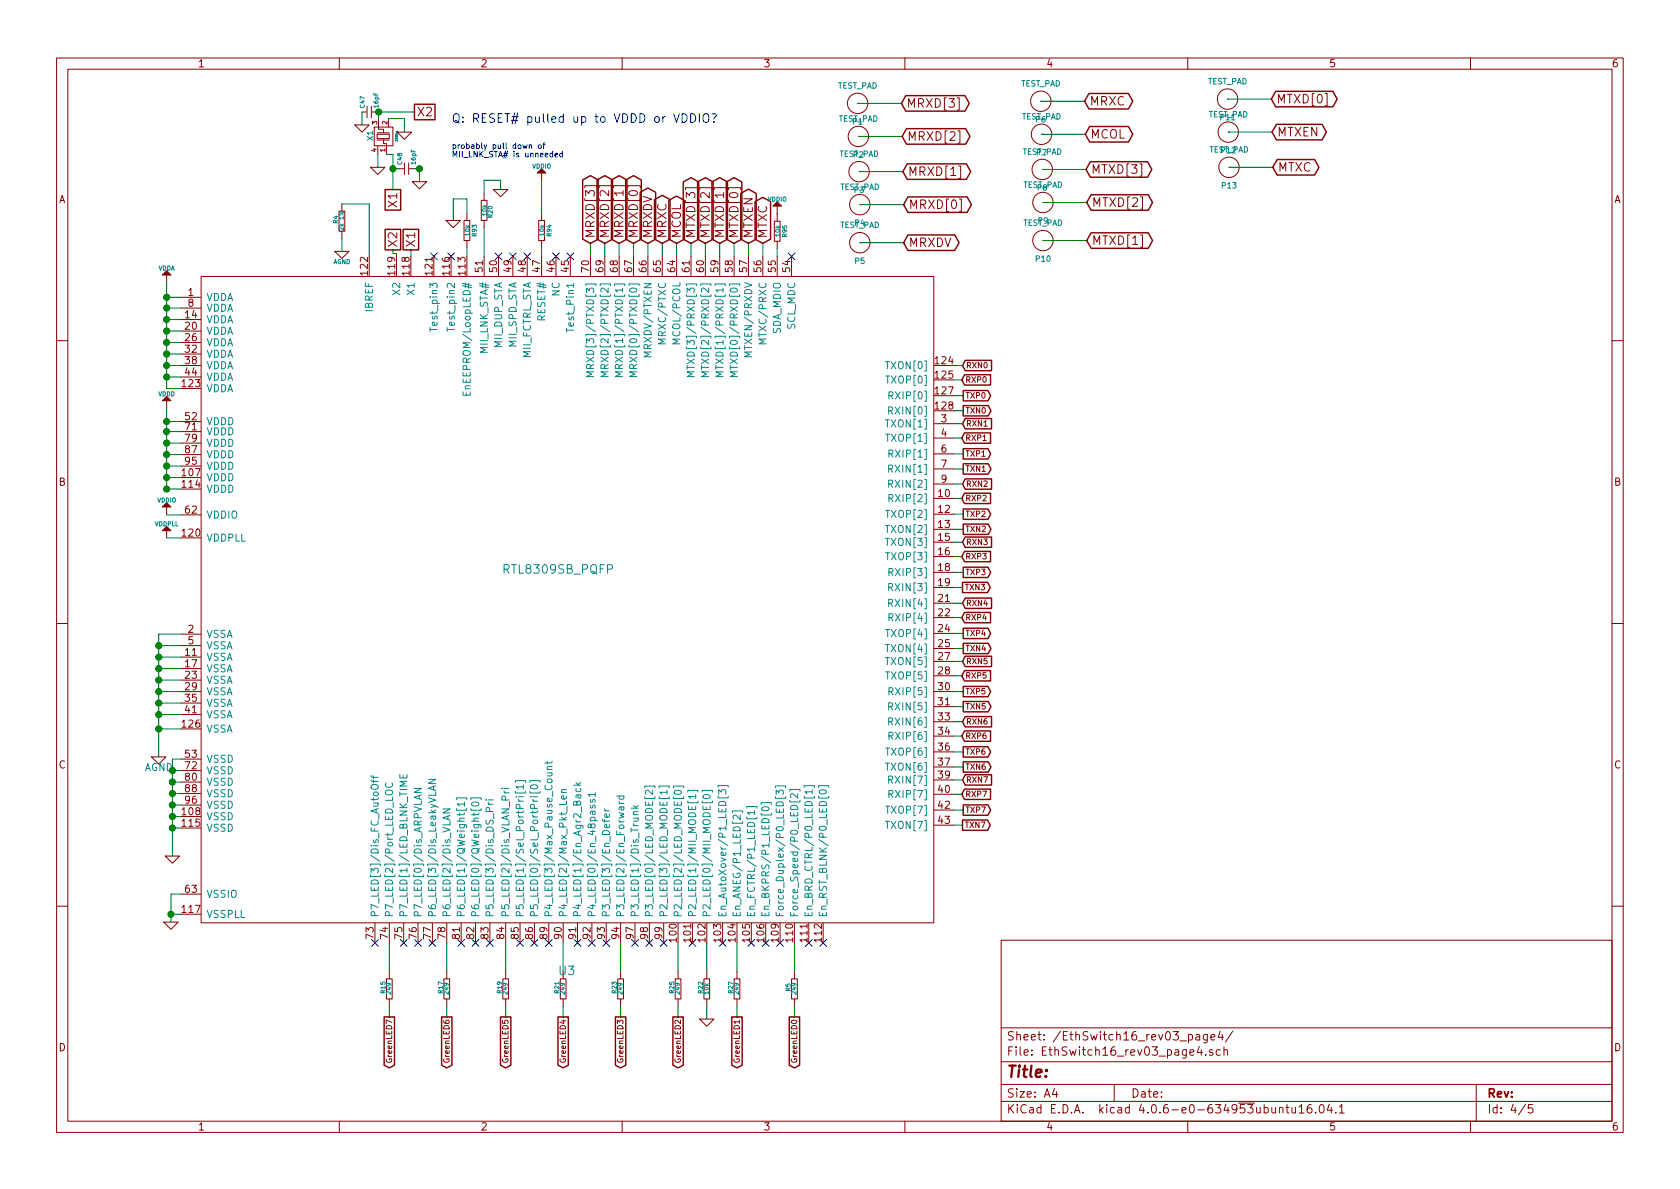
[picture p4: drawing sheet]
EESchema Schematic File Version 2
LIBS:ted_resistors
LIBS:ted_capacitors
LIBS:ted_connectors
LIBS:ted_crystals
LIBS:TED_holes
LIBS:ted_ic
LIBS:ted_inductors
LIBS:TED_jumper_3x2
LIBS:TED_led
LIBS:ted_switches
LIBS:ted_diodes
LIBS:ted_power
LIBS:ted_transistor
LIBS:ted_test_pad
LIBS:ted_regulators
EELAYER 25 0
EELAYER END
$Descr A4 11693 8268
encoding utf-8
Sheet 4 5
Title ""
Date ""
Rev ""
Comp ""
Comment1 ""
Comment2 ""
Comment3 ""
Comment4 ""
$EndDescr
$Comp
L R_small R4
U 1 1
P 2380 1530
F 0 "R4" V 2420 1540 30  0000 C CNN
F 1 "2k 1%" V 2380 1530 30  0000 C CNN
F 2 "ted_resistors:TED_SM0603_R" H 2380 1530 60  0001 C CNN
F 3 "" H 2380 1530 60  0000 C CNN
	1    2380 1530
	-1   0    0    -1  
$EndComp
$Comp
L AGND #PWR0108
U 1 1
P 1105 5260
F 0 "#PWR0108" H 1105 5260 40  0001 C CNN
F 1 "AGND" H 1105 5190 50  0000 C CNN
F 2 "" H 1105 5260 60  0000 C CNN
F 3 "" H 1105 5260 60  0000 C CNN
	1    1105 5260
	1    0    0    -1  
$EndComp
$Comp
L GND #PWR0109
U 1 1
P 1200 5950
F 0 "#PWR0109" H 1200 5950 30  0001 C CNN
F 1 "GND" H 1200 5880 30  0001 C CNN
F 2 "" H 1200 5950 60  0000 C CNN
F 3 "" H 1200 5950 60  0000 C CNN
	1    1200 5950
	1    0    0    -1  
$EndComp
$Comp
L VDDA #PWR0110
U 1 1
P 1160 1955
F 0 "#PWR0110" H 1160 2055 30  0001 C CNN
F 1 "VDDA" H 1160 2055 30  0000 C CNN
F 2 "" H 1160 1955 60  0000 C CNN
F 3 "" H 1160 1955 60  0000 C CNN
	1    1160 1955
	1    0    0    -1  
$EndComp
$Comp
L VDDD #PWR0111
U 1 1
P 1160 2830
F 0 "#PWR0111" H 1160 2930 30  0001 C CNN
F 1 "VDDD" H 1160 2930 30  0000 C CNN
F 2 "" H 1160 2830 60  0000 C CNN
F 3 "" H 1160 2830 60  0000 C CNN
	1    1160 2830
	1    0    0    -1  
$EndComp
$Comp
L VDDIO #PWR0112
U 1 1
P 1160 3570
F 0 "#PWR0112" H 1160 3670 30  0001 C CNN
F 1 "VDDIO" H 1160 3670 30  0000 C CNN
F 2 "" H 1160 3570 60  0000 C CNN
F 3 "" H 1160 3570 60  0000 C CNN
	1    1160 3570
	1    0    0    -1  
$EndComp
$Comp
L VDDPLL #PWR0113
U 1 1
P 1160 3735
F 0 "#PWR0113" H 1160 3835 30  0001 C CNN
F 1 "VDDPLL" H 1160 3835 30  0000 C CNN
F 2 "" H 1160 3735 60  0000 C CNN
F 3 "" H 1160 3735 60  0000 C CNN
	1    1160 3735
	1    0    0    -1  
$EndComp
$Comp
L GND #PWR0114
U 1 1
P 1190 6410
F 0 "#PWR0114" H 1190 6410 30  0001 C CNN
F 1 "GND" H 1190 6340 30  0001 C CNN
F 2 "" H 1190 6410 60  0000 C CNN
F 3 "" H 1190 6410 60  0000 C CNN
	1    1190 6410
	1    0    0    -1  
$EndComp
Text GLabel 6700 2535 2    39   Input ~ 0
RXN0
Text GLabel 6695 2635 2    39   Input ~ 0
RXP0
Text GLabel 6705 2745 2    39   Output ~ 0
TXP0
Text GLabel 6705 2850 2    39   Output ~ 0
TXN0
$Comp
L AGND #PWR0115
U 1 1
P 2380 1740
F 0 "#PWR0115" H 2380 1740 30  0001 C CNN
F 1 "AGND" H 2380 1670 30  0000 C CNN
F 2 "" H 2380 1740 60  0000 C CNN
F 3 "" H 2380 1740 60  0000 C CNN
	1    2380 1740
	1    0    0    -1  
$EndComp
Wire Wire Line
	2380 1650 2380 1740
Wire Wire Line
	2380 1410 2570 1410
Wire Wire Line
	2570 1410 2570 1775
Wire Wire Line
	1260 5275 1200 5275
Wire Wire Line
	1200 5275 1200 5950
Wire Wire Line
	1260 5355 1200 5355
Connection ~ 1200 5355
Wire Wire Line
	1260 5435 1200 5435
Connection ~ 1200 5435
Wire Wire Line
	1260 5515 1200 5515
Connection ~ 1200 5515
Wire Wire Line
	1260 5595 1200 5595
Connection ~ 1200 5595
Wire Wire Line
	1260 5675 1200 5675
Connection ~ 1200 5675
Wire Wire Line
	1260 5755 1200 5755
Connection ~ 1200 5755
Wire Wire Line
	1105 4565 1260 4565
Wire Wire Line
	1105 4405 1105 5260
Wire Wire Line
	1260 4645 1105 4645
Connection ~ 1105 4645
Wire Wire Line
	1260 4725 1105 4725
Connection ~ 1105 4725
Wire Wire Line
	1260 4805 1105 4805
Connection ~ 1105 4805
Wire Wire Line
	1260 4885 1105 4885
Connection ~ 1105 4885
Wire Wire Line
	1260 4965 1105 4965
Connection ~ 1105 4965
Wire Wire Line
	1260 5065 1105 5065
Connection ~ 1105 5065
Wire Wire Line
	1105 4485 1260 4485
Connection ~ 1105 4565
Wire Wire Line
	1260 4405 1105 4405
Connection ~ 1105 4485
Wire Wire Line
	1160 1955 1160 2695
Wire Wire Line
	1160 2135 1260 2135
Wire Wire Line
	1160 2215 1260 2215
Connection ~ 1160 2135
Wire Wire Line
	1160 2295 1260 2295
Connection ~ 1160 2215
Wire Wire Line
	1160 2375 1260 2375
Connection ~ 1160 2295
Connection ~ 1160 2375
Wire Wire Line
	1160 2615 1260 2615
Wire Wire Line
	1160 2695 1260 2695
Connection ~ 1160 2615
Wire Wire Line
	1260 2060 1160 2060
Connection ~ 1160 2060
Wire Wire Line
	1160 2830 1160 3395
Wire Wire Line
	1160 2995 1260 2995
Wire Wire Line
	1160 3075 1260 3075
Connection ~ 1160 2995
Wire Wire Line
	1160 3155 1260 3155
Connection ~ 1160 3075
Wire Wire Line
	1160 3235 1260 3235
Connection ~ 1160 3155
Wire Wire Line
	1160 3315 1260 3315
Connection ~ 1160 3235
Wire Wire Line
	1160 3395 1260 3395
Connection ~ 1160 3315
Connection ~ 1160 3395
Wire Wire Line
	1260 2925 1160 2925
Connection ~ 1160 2925
Wire Wire Line
	1260 3575 1160 3575
Wire Wire Line
	1160 3575 1160 3570
Wire Wire Line
	1260 3735 1160 3735
Wire Wire Line
	1260 2455 1160 2455
Connection ~ 1160 2455
Wire Wire Line
	1260 2535 1160 2535
Connection ~ 1160 2535
Wire Wire Line
	1190 6215 1190 6410
Wire Wire Line
	1260 6215 1190 6215
Wire Wire Line
	1260 6355 1190 6355
Connection ~ 1190 6355
Wire Wire Line
	6640 2535 6700 2535
Wire Wire Line
	6695 2635 6640 2635
Wire Wire Line
	6705 2745 6640 2745
Wire Wire Line
	6640 2850 6705 2850
$Comp
L C(small) C47
U 1 1
P 2570 770
F 0 "C47" H 2595 820 30  0000 L CNN
F 1 "16pF" H 2595 725 30  0000 L CNN
F 2 "ted_capacitors:TED_SM0603_C" H 2570 770 60  0001 C CNN
F 3 "" H 2570 770 60  0000 C CNN
	1    2570 770 
	0    -1   -1   0   
$EndComp
$Comp
L C(small) C48
U 1 1
P 2830 1165
F 0 "C48" H 2855 1215 30  0000 L CNN
F 1 "16pF" H 2855 1120 30  0000 L CNN
F 2 "ted_capacitors:TED_SM0603_C" H 2830 1165 60  0001 C CNN
F 3 "" H 2830 1165 60  0000 C CNN
	1    2830 1165
	0    -1   -1   0   
$EndComp
$Comp
L CRYSTAL_W_2GND X1
U 1 1
P 2670 940
F 0 "X1" H 2675 1035 39  0000 C CNN
F 1 "25Mhz" H 2670 850 16  0000 C CNN
F 2 "ted_crystals:TED_crystal_FA-20H" H 2670 940 60  0001 C CNN
F 3 "" H 2670 940 60  0000 C CNN
	1    2670 940 
	0    -1   -1   0   
$EndComp
$Comp
L GND #PWR0116
U 1 1
P 2520 860
F 0 "#PWR0116" H 2520 860 30  0001 C CNN
F 1 "GND" H 2520 790 30  0001 C CNN
F 2 "" H 2520 860 60  0000 C CNN
F 3 "" H 2520 860 60  0000 C CNN
	1    2520 860 
	1    0    0    -1  
$EndComp
$Comp
L GND #PWR0117
U 1 1
P 2815 910
F 0 "#PWR0117" H 2815 910 30  0001 C CNN
F 1 "GND" H 2815 840 30  0001 C CNN
F 2 "" H 2815 910 60  0000 C CNN
F 3 "" H 2815 910 60  0000 C CNN
	1    2815 910 
	1    0    0    -1  
$EndComp
$Comp
L GND #PWR0118
U 1 1
P 2630 1155
F 0 "#PWR0118" H 2630 1155 30  0001 C CNN
F 1 "GND" H 2630 1085 30  0001 C CNN
F 2 "" H 2630 1155 60  0000 C CNN
F 3 "" H 2630 1155 60  0000 C CNN
	1    2630 1155
	1    0    0    -1  
$EndComp
$Comp
L GND #PWR0119
U 1 1
P 2920 1255
F 0 "#PWR0119" H 2920 1255 30  0001 C CNN
F 1 "GND" H 2920 1185 30  0001 C CNN
F 2 "" H 2920 1255 60  0000 C CNN
F 3 "" H 2920 1255 60  0000 C CNN
	1    2920 1255
	1    0    0    -1  
$EndComp
Wire Wire Line
	2520 770  2520 860 
Wire Wire Line
	2920 1165 2920 1255
Wire Wire Line
	2630 1065 2630 1155
Wire Wire Line
	2815 815  2815 910 
Wire Wire Line
	2705 815  2815 815 
Wire Wire Line
	2635 770  2635 815 
Wire Wire Line
	2735 1065 2735 1310
Wire Wire Line
	2735 1165 2780 1165
Connection ~ 2920 1165
Wire Wire Line
	2880 1165 2920 1165
Wire Wire Line
	2860 1730 2860 1775
Connection ~ 2735 1165
Wire Wire Line
	2690 1065 2735 1065
Wire Wire Line
	2620 770  2885 770 
Text GLabel 5530 7070 3    39   Output ~ 0
GreenLED0
Wire Wire Line
	5530 6555 5530 6755
$Comp
L R_small R5
U 1 1
P 5530 6875
F 0 "R5" V 5570 6885 30  0000 C CNN
F 1 "249" V 5530 6875 30  0000 C CNN
F 2 "ted_resistors:TED_SM0603_R" H 5530 6875 60  0001 C CNN
F 3 "" H 5530 6875 60  0000 C CNN
	1    5530 6875
	-1   0    0    -1  
$EndComp
Wire Wire Line
	5530 6995 5530 7070
NoConn ~ 5630 6555
NoConn ~ 5430 6555
NoConn ~ 5030 6555
NoConn ~ 4620 6555
NoConn ~ 4820 6555
NoConn ~ 4420 6555
NoConn ~ 4220 6555
NoConn ~ 4020 6555
NoConn ~ 3820 6555
NoConn ~ 3620 6555
NoConn ~ 3410 6555
NoConn ~ 3210 6555
NoConn ~ 3010 6555
NoConn ~ 2810 6555
NoConn ~ 2610 6555
Text GLabel 2735 1310 3    60   UnSpc ~ 0
X1
Text GLabel 2860 1730 1    60   UnSpc ~ 0
X1
Text GLabel 2885 770  2    60   UnSpc ~ 0
X2
Text GLabel 2735 1730 1    60   UnSpc ~ 0
X2
NoConn ~ 3870 1775
Connection ~ 2635 770 
Text GLabel 6700 2940 2    39   Input ~ 0
RXN1
Text GLabel 6695 3040 2    39   Input ~ 0
RXP1
Text GLabel 6705 3150 2    39   Output ~ 0
TXP1
Text GLabel 6705 3255 2    39   Output ~ 0
TXN1
Wire Wire Line
	6640 2940 6700 2940
Wire Wire Line
	6695 3040 6640 3040
Wire Wire Line
	6705 3150 6640 3150
Wire Wire Line
	6640 3255 6705 3255
Text GLabel 6700 3360 2    39   Input ~ 0
RXN2
Text GLabel 6695 3460 2    39   Input ~ 0
RXP2
Text GLabel 6705 3570 2    39   Output ~ 0
TXP2
Text GLabel 6705 3675 2    39   Output ~ 0
TXN2
Wire Wire Line
	6640 3360 6700 3360
Wire Wire Line
	6695 3460 6640 3460
Wire Wire Line
	6705 3570 6640 3570
Wire Wire Line
	6640 3675 6705 3675
Text GLabel 6700 3765 2    39   Input ~ 0
RXN3
Text GLabel 6695 3865 2    39   Input ~ 0
RXP3
Text GLabel 6705 3975 2    39   Output ~ 0
TXP3
Text GLabel 6700 4080 2    39   Output ~ 0
TXN3
Wire Wire Line
	6640 3765 6700 3765
Wire Wire Line
	6695 3865 6640 3865
Wire Wire Line
	6705 3975 6640 3975
Wire Wire Line
	6640 4080 6700 4080
Text GLabel 6700 4190 2    39   Input ~ 0
RXN4
Text GLabel 6695 4290 2    39   Input ~ 0
RXP4
Text GLabel 6705 4400 2    39   Output ~ 0
TXP4
Text GLabel 6705 4505 2    39   Output ~ 0
TXN4
Wire Wire Line
	6640 4190 6700 4190
Wire Wire Line
	6695 4290 6640 4290
Wire Wire Line
	6705 4400 6640 4400
Wire Wire Line
	6640 4505 6705 4505
Text GLabel 6700 4595 2    39   Input ~ 0
RXN5
Text GLabel 6695 4695 2    39   Input ~ 0
RXP5
Text GLabel 6705 4805 2    39   Output ~ 0
TXP5
Text GLabel 6705 4910 2    39   Output ~ 0
TXN5
Wire Wire Line
	6640 4595 6700 4595
Wire Wire Line
	6695 4695 6640 4695
Wire Wire Line
	6705 4805 6640 4805
Wire Wire Line
	6640 4910 6705 4910
Text GLabel 6700 5015 2    39   Input ~ 0
RXN6
Text GLabel 6695 5115 2    39   Input ~ 0
RXP6
Text GLabel 6705 5225 2    39   Output ~ 0
TXP6
Text GLabel 6705 5330 2    39   Output ~ 0
TXN6
Wire Wire Line
	6640 5015 6700 5015
Wire Wire Line
	6695 5115 6640 5115
Wire Wire Line
	6705 5225 6640 5225
Wire Wire Line
	6640 5330 6705 5330
Text GLabel 6700 5420 2    39   Input ~ 0
RXN7
Text GLabel 6695 5520 2    39   Input ~ 0
RXP7
Text GLabel 6705 5630 2    39   Output ~ 0
TXP7
Text GLabel 6700 5735 2    39   Output ~ 0
TXN7
Wire Wire Line
	6640 5420 6700 5420
Wire Wire Line
	6695 5520 6640 5520
Wire Wire Line
	6705 5630 6640 5630
Wire Wire Line
	6640 5735 6700 5735
Text GLabel 5130 7070 3    39   Output ~ 0
GreenLED1
Wire Wire Line
	5130 6555 5130 6755
$Comp
L R_small R27
U 1 1
P 5130 6875
F 0 "R27" V 5170 6885 30  0000 C CNN
F 1 "249" V 5130 6875 30  0000 C CNN
F 2 "ted_resistors:TED_SM0603_R" H 5130 6875 60  0001 C CNN
F 3 "" H 5130 6875 60  0000 C CNN
	1    5130 6875
	-1   0    0    -1  
$EndComp
Wire Wire Line
	5130 6995 5130 7070
Text GLabel 4720 7070 3    39   Output ~ 0
GreenLED2
Wire Wire Line
	4720 6555 4720 6755
$Comp
L R_small R25
U 1 1
P 4720 6875
F 0 "R25" V 4760 6885 30  0000 C CNN
F 1 "249" V 4720 6875 30  0000 C CNN
F 2 "ted_resistors:TED_SM0603_R" H 4720 6875 60  0001 C CNN
F 3 "" H 4720 6875 60  0000 C CNN
	1    4720 6875
	-1   0    0    -1  
$EndComp
Wire Wire Line
	4720 6995 4720 7070
Text GLabel 4320 7070 3    39   Output ~ 0
GreenLED3
Wire Wire Line
	4320 6555 4320 6755
$Comp
L R_small R23
U 1 1
P 4320 6875
F 0 "R23" V 4360 6885 30  0000 C CNN
F 1 "249" V 4320 6875 30  0000 C CNN
F 2 "ted_resistors:TED_SM0603_R" H 4320 6875 60  0001 C CNN
F 3 "" H 4320 6875 60  0000 C CNN
	1    4320 6875
	-1   0    0    -1  
$EndComp
Wire Wire Line
	4320 6995 4320 7070
Text GLabel 3920 7070 3    39   Output ~ 0
GreenLED4
Wire Wire Line
	3920 6555 3920 6755
$Comp
L R_small R21
U 1 1
P 3920 6875
F 0 "R21" V 3960 6885 30  0000 C CNN
F 1 "249" V 3920 6875 30  0000 C CNN
F 2 "ted_resistors:TED_SM0603_R" H 3920 6875 60  0001 C CNN
F 3 "" H 3920 6875 60  0000 C CNN
	1    3920 6875
	-1   0    0    -1  
$EndComp
Wire Wire Line
	3920 6995 3920 7070
Text GLabel 3520 7070 3    39   Output ~ 0
GreenLED5
Wire Wire Line
	3520 6555 3520 6755
$Comp
L R_small R19
U 1 1
P 3520 6875
F 0 "R19" V 3560 6885 30  0000 C CNN
F 1 "249" V 3520 6875 30  0000 C CNN
F 2 "ted_resistors:TED_SM0603_R" H 3520 6875 60  0001 C CNN
F 3 "" H 3520 6875 60  0000 C CNN
	1    3520 6875
	-1   0    0    -1  
$EndComp
Wire Wire Line
	3520 6995 3520 7070
Text GLabel 3110 7070 3    39   Output ~ 0
GreenLED6
Wire Wire Line
	3110 6555 3110 6755
$Comp
L R_small R17
U 1 1
P 3110 6875
F 0 "R17" V 3150 6885 30  0000 C CNN
F 1 "249" V 3110 6875 30  0000 C CNN
F 2 "ted_resistors:TED_SM0603_R" H 3110 6875 60  0001 C CNN
F 3 "" H 3110 6875 60  0000 C CNN
	1    3110 6875
	-1   0    0    -1  
$EndComp
Wire Wire Line
	3110 6995 3110 7070
Text GLabel 2710 7070 3    39   Output ~ 0
GreenLED7
Wire Wire Line
	2710 6555 2710 6755
$Comp
L R_small R15
U 1 1
P 2710 6875
F 0 "R15" V 2750 6885 30  0000 C CNN
F 1 "249" V 2710 6875 30  0000 C CNN
F 2 "ted_resistors:TED_SM0603_R" H 2710 6875 60  0001 C CNN
F 3 "" H 2710 6875 60  0000 C CNN
	1    2710 6875
	-1   0    0    -1  
$EndComp
Wire Wire Line
	2710 6995 2710 7070
Wire Wire Line
	5310 1775 5310 1685
Text GLabel 5310 1685 1    60   BiDi ~ 0
MTXC
Wire Wire Line
	5210 1775 5210 1685
Text GLabel 5210 1685 1    60   BiDi ~ 0
MTXEN
Wire Wire Line
	5110 1775 5110 1685
Text GLabel 5110 1685 1    60   BiDi ~ 0
MTXD[0]
Wire Wire Line
	5010 1775 5010 1685
Text GLabel 5010 1685 1    60   BiDi ~ 0
MTXD[1]
Wire Wire Line
	4910 1775 4910 1685
Text GLabel 4910 1685 1    60   BiDi ~ 0
MTXD[2]
Wire Wire Line
	4810 1775 4810 1685
Text GLabel 4810 1685 1    60   BiDi ~ 0
MTXD[3]
Wire Wire Line
	4710 1775 4710 1685
Text GLabel 4710 1685 1    60   BiDi ~ 0
MCOL
Wire Wire Line
	4610 1775 4610 1685
Text GLabel 4610 1685 1    60   BiDi ~ 0
MRXC
Wire Wire Line
	4510 1775 4510 1685
Text GLabel 4510 1685 1    60   BiDi ~ 0
MRXDV
Wire Wire Line
	4410 1775 4410 1685
Wire Wire Line
	4310 1775 4310 1685
Wire Wire Line
	4210 1775 4210 1685
Wire Wire Line
	4110 1775 4110 1685
Text GLabel 4410 1685 1    60   BiDi ~ 0
MRXD[0]
Text GLabel 4310 1685 1    60   BiDi ~ 0
MRXD[1]
Text GLabel 4210 1685 1    60   BiDi ~ 0
MRXD[2]
Text GLabel 4110 1685 1    60   BiDi ~ 0
MRXD[3]
$Comp
L GND #PWR0120
U 1 1
P 4920 7085
F 0 "#PWR0120" H 4920 7085 30  0001 C CNN
F 1 "GND" H 4920 7015 30  0001 C CNN
F 2 "" H 4920 7085 60  0000 C CNN
F 3 "" H 4920 7085 60  0000 C CNN
	1    4920 7085
	1    0    0    -1  
$EndComp
Wire Wire Line
	4920 6995 4920 7085
Wire Wire Line
	4920 6555 4920 6755
$Comp
L R_small R22
U 1 1
P 4920 6875
F 0 "R22" V 4960 6885 30  0000 C CNN
F 1 "10k" V 4920 6875 30  0000 C CNN
F 2 "ted_resistors:TED_SM0603_R" H 4920 6875 60  0001 C CNN
F 3 "" H 4920 6875 60  0000 C CNN
	1    4920 6875
	-1   0    0    -1  
$EndComp
$Comp
L GND #PWR0121
U 1 1
P 3485 1310
F 0 "#PWR0121" H 3485 1310 30  0001 C CNN
F 1 "GND" H 3485 1240 30  0001 C CNN
F 2 "" H 3485 1310 60  0000 C CNN
F 3 "" H 3485 1310 60  0000 C CNN
	1    3485 1310
	1    0    0    -1  
$EndComp
Wire Wire Line
	3370 1335 3370 1245
Wire Wire Line
	3370 1775 3370 1575
$Comp
L R_small R20
U 1 1
P 3370 1455
F 0 "R20" V 3410 1465 30  0000 C CNN
F 1 "10k" V 3370 1455 30  0000 C CNN
F 2 "ted_resistors:TED_SM0603_R" H 3370 1455 60  0001 C CNN
F 3 "" H 3370 1455 60  0000 C CNN
	1    3370 1455
	1    0    0    1   
$EndComp
NoConn ~ 3670 1775
NoConn ~ 3570 1775
NoConn ~ 3470 1775
NoConn ~ 2910 6555
NoConn ~ 3310 6555
NoConn ~ 3720 6555
NoConn ~ 4520 6555
NoConn ~ 5230 6555
NoConn ~ 5330 6555
NoConn ~ 5730 6555
NoConn ~ 3020 1775
NoConn ~ 3140 1775
NoConn ~ 3970 1775
Wire Wire Line
	3485 1310 3485 1245
Wire Wire Line
	3485 1245 3370 1245
NoConn ~ 4120 6555
$Comp
L R_small R94
U 1 1
P 3770 1595
F 0 "R94" V 3820 1595 30  0000 C CNN
F 1 "10k" V 3770 1595 30  0000 C CNN
F 2 "ted_resistors:TED_SM0603_R" V 3720 1495 60  0001 C CNN
F 3 "" V 3820 1595 60  0001 C CNN
	1    3770 1595
	1    0    0    -1  
$EndComp
Wire Wire Line
	3770 1775 3770 1715
$Comp
L R_small R93
U 1 1
P 3250 1595
F 0 "R93" V 3300 1595 30  0000 C CNN
F 1 "10k" V 3250 1595 30  0000 C CNN
F 2 "ted_resistors:TED_SM0603_R" V 3200 1495 60  0001 C CNN
F 3 "" V 3300 1595 60  0001 C CNN
	1    3250 1595
	1    0    0    -1  
$EndComp
Wire Wire Line
	3250 1775 3250 1715
$Comp
L GND #PWR0122
U 1 1
P 3155 1525
F 0 "#PWR0122" H 3155 1525 30  0001 C CNN
F 1 "GND" H 3155 1455 30  0001 C CNN
F 2 "" H 3155 1525 60  0000 C CNN
F 3 "" H 3155 1525 60  0000 C CNN
	1    3155 1525
	1    0    0    -1  
$EndComp
Wire Wire Line
	3155 1375 3155 1525
Wire Wire Line
	3250 1475 3250 1375
Wire Wire Line
	3250 1375 3155 1375
$Comp
L R_small R95
U 1 1
P 5410 1600
F 0 "R95" V 5460 1600 30  0000 C CNN
F 1 "10k" V 5410 1600 30  0000 C CNN
F 2 "ted_resistors:TED_SM0603_R" V 5360 1500 60  0001 C CNN
F 3 "" V 5460 1600 60  0001 C CNN
	1    5410 1600
	1    0    0    -1  
$EndComp
Wire Wire Line
	5410 1775 5410 1720
NoConn ~ 5510 1775
$Comp
L VDDIO #PWR0123
U 1 1
P 5410 1475
F 0 "#PWR0123" H 5410 1575 30  0001 C CNN
F 1 "VDDIO" H 5410 1575 30  0000 C CNN
F 2 "" H 5410 1475 60  0000 C CNN
F 3 "" H 5410 1475 60  0000 C CNN
	1    5410 1475
	1    0    0    -1  
$EndComp
Wire Wire Line
	5410 1480 5410 1475
Wire Wire Line
	3770 1245 3770 1475
Text Notes 3145 845  0    60   ~ 0
Q: RESET# pulled up to VDDD or VDDIO?
$Comp
L VDDIO #PWR0124
U 1 1
P 3770 1245
F 0 "#PWR0124" H 3770 1345 30  0001 C CNN
F 1 "VDDIO" H 3770 1345 30  0000 C CNN
F 2 "" H 3770 1245 60  0000 C CNN
F 3 "" H 3770 1245 60  0000 C CNN
	1    3770 1245
	1    0    0    -1  
$EndComp
Text Notes 3145 1085 0    39   ~ 0
probably pull down of\nMII_LNK_STA# is unneeded
Wire Wire Line
	2760 1775 2760 1755
Wire Wire Line
	2760 1755 2735 1755
Wire Wire Line
	2735 1755 2735 1730
$Comp
L TEST_PAD P1
U 1 1
P 5970 710
F 0 "P1" H 5970 585 39  0000 C CNN
F 1 "TEST_PAD" H 5970 835 39  0000 C CNN
F 2 "ted_test_pads:TED_TEST_PAD" H 5970 710 60  0001 C CNN
F 3 "" H 5970 710 60  0000 C CNN
	1    5970 710 
	1    0    0    -1  
$EndComp
Wire Wire Line
	5970 710  6275 710 
$Comp
L TEST_PAD P2
U 1 1
P 5975 940
F 0 "P2" H 5975 815 39  0000 C CNN
F 1 "TEST_PAD" H 5975 1065 39  0000 C CNN
F 2 "ted_test_pads:TED_TEST_PAD" H 5975 940 60  0001 C CNN
F 3 "" H 5975 940 60  0000 C CNN
	1    5975 940 
	1    0    0    -1  
$EndComp
Wire Wire Line
	5975 940  6280 940 
$Comp
L TEST_PAD P3
U 1 1
P 5980 1185
F 0 "P3" H 5980 1060 39  0000 C CNN
F 1 "TEST_PAD" H 5980 1310 39  0000 C CNN
F 2 "ted_test_pads:TED_TEST_PAD" H 5980 1185 60  0001 C CNN
F 3 "" H 5980 1185 60  0000 C CNN
	1    5980 1185
	1    0    0    -1  
$EndComp
Wire Wire Line
	5980 1185 6285 1185
$Comp
L TEST_PAD P4
U 1 1
P 5985 1415
F 0 "P4" H 5985 1290 39  0000 C CNN
F 1 "TEST_PAD" H 5985 1540 39  0000 C CNN
F 2 "ted_test_pads:TED_TEST_PAD" H 5985 1415 60  0001 C CNN
F 3 "" H 5985 1415 60  0000 C CNN
	1    5985 1415
	1    0    0    -1  
$EndComp
Wire Wire Line
	5985 1415 6290 1415
$Comp
L TEST_PAD P5
U 1 1
P 5985 1680
F 0 "P5" H 5985 1555 39  0000 C CNN
F 1 "TEST_PAD" H 5985 1805 39  0000 C CNN
F 2 "ted_test_pads:TED_TEST_PAD" H 5985 1680 60  0001 C CNN
F 3 "" H 5985 1680 60  0000 C CNN
	1    5985 1680
	1    0    0    -1  
$EndComp
Wire Wire Line
	5985 1680 6290 1680
$Comp
L TEST_PAD P6
U 1 1
P 7245 695
F 0 "P6" H 7245 570 39  0000 C CNN
F 1 "TEST_PAD" H 7245 820 39  0000 C CNN
F 2 "ted_test_pads:TED_TEST_PAD" H 7245 695 60  0001 C CNN
F 3 "" H 7245 695 60  0000 C CNN
	1    7245 695 
	1    0    0    -1  
$EndComp
Wire Wire Line
	7245 695  7550 695 
$Comp
L TEST_PAD P7
U 1 1
P 7250 925
F 0 "P7" H 7250 800 39  0000 C CNN
F 1 "TEST_PAD" H 7250 1050 39  0000 C CNN
F 2 "ted_test_pads:TED_TEST_PAD" H 7250 925 60  0001 C CNN
F 3 "" H 7250 925 60  0000 C CNN
	1    7250 925 
	1    0    0    -1  
$EndComp
Wire Wire Line
	7250 925  7555 925 
$Comp
L TEST_PAD P8
U 1 1
P 7255 1170
F 0 "P8" H 7255 1045 39  0000 C CNN
F 1 "TEST_PAD" H 7255 1295 39  0000 C CNN
F 2 "ted_test_pads:TED_TEST_PAD" H 7255 1170 60  0001 C CNN
F 3 "" H 7255 1170 60  0000 C CNN
	1    7255 1170
	1    0    0    -1  
$EndComp
Wire Wire Line
	7255 1170 7560 1170
$Comp
L TEST_PAD P9
U 1 1
P 7260 1400
F 0 "P9" H 7260 1275 39  0000 C CNN
F 1 "TEST_PAD" H 7260 1525 39  0000 C CNN
F 2 "ted_test_pads:TED_TEST_PAD" H 7260 1400 60  0001 C CNN
F 3 "" H 7260 1400 60  0000 C CNN
	1    7260 1400
	1    0    0    -1  
$EndComp
Wire Wire Line
	7260 1400 7565 1400
$Comp
L TEST_PAD P10
U 1 1
P 7260 1665
F 0 "P10" H 7260 1540 39  0000 C CNN
F 1 "TEST_PAD" H 7260 1790 39  0000 C CNN
F 2 "ted_test_pads:TED_TEST_PAD" H 7260 1665 60  0001 C CNN
F 3 "" H 7260 1665 60  0000 C CNN
	1    7260 1665
	1    0    0    -1  
$EndComp
Wire Wire Line
	7260 1665 7565 1665
$Comp
L TEST_PAD P11
U 1 1
P 8545 680
F 0 "P11" H 8545 555 39  0000 C CNN
F 1 "TEST_PAD" H 8545 805 39  0000 C CNN
F 2 "ted_test_pads:TED_TEST_PAD" H 8545 680 60  0001 C CNN
F 3 "" H 8545 680 60  0000 C CNN
	1    8545 680 
	1    0    0    -1  
$EndComp
Wire Wire Line
	8545 680  8850 680 
$Comp
L TEST_PAD P12
U 1 1
P 8550 910
F 0 "P12" H 8550 785 39  0000 C CNN
F 1 "TEST_PAD" H 8550 1035 39  0000 C CNN
F 2 "ted_test_pads:TED_TEST_PAD" H 8550 910 60  0001 C CNN
F 3 "" H 8550 910 60  0000 C CNN
	1    8550 910 
	1    0    0    -1  
$EndComp
Wire Wire Line
	8550 910  8855 910 
$Comp
L TEST_PAD P13
U 1 1
P 8555 1155
F 0 "P13" H 8555 1030 39  0000 C CNN
F 1 "TEST_PAD" H 8555 1280 39  0000 C CNN
F 2 "ted_test_pads:TED_TEST_PAD" H 8555 1155 60  0001 C CNN
F 3 "" H 8555 1155 60  0000 C CNN
	1    8555 1155
	1    0    0    -1  
$EndComp
Wire Wire Line
	8555 1155 8860 1155
Text GLabel 8860 1155 2    60   BiDi ~ 0
MTXC
Text GLabel 8855 910  2    60   BiDi ~ 0
MTXEN
Text GLabel 8850 680  2    60   BiDi ~ 0
MTXD[0]
Text GLabel 7565 1665 2    60   BiDi ~ 0
MTXD[1]
Text GLabel 7565 1400 2    60   BiDi ~ 0
MTXD[2]
Text GLabel 7560 1170 2    60   BiDi ~ 0
MTXD[3]
Text GLabel 7555 925  2    60   BiDi ~ 0
MCOL
Text GLabel 7550 695  2    60   BiDi ~ 0
MRXC
Text GLabel 6290 1680 2    60   BiDi ~ 0
MRXDV
Text GLabel 6290 1415 2    60   BiDi ~ 0
MRXD[0]
Text GLabel 6285 1185 2    60   BiDi ~ 0
MRXD[1]
Text GLabel 6280 940  2    60   BiDi ~ 0
MRXD[2]
Text GLabel 6275 710  2    60   BiDi ~ 0
MRXD[3]
$Comp
L RTL8309SB_PQFP U3
U 1 1
P 3950 4165
F 0 "U3" H 3945 1585 60  0000 C CNN
F 1 "RTL8309SB_PQFP" H 3885 4380 60  0000 C CNN
F 2 "ted_ICs:LQFP-128_14x20mm_Pitch0.5mm" H 3920 4035 60  0001 C CNN
F 3 "" H 3950 4165 60  0000 C CNN
	1    3950 4165
	1    0    0    -1  
$EndComp
$EndSCHEMATC
